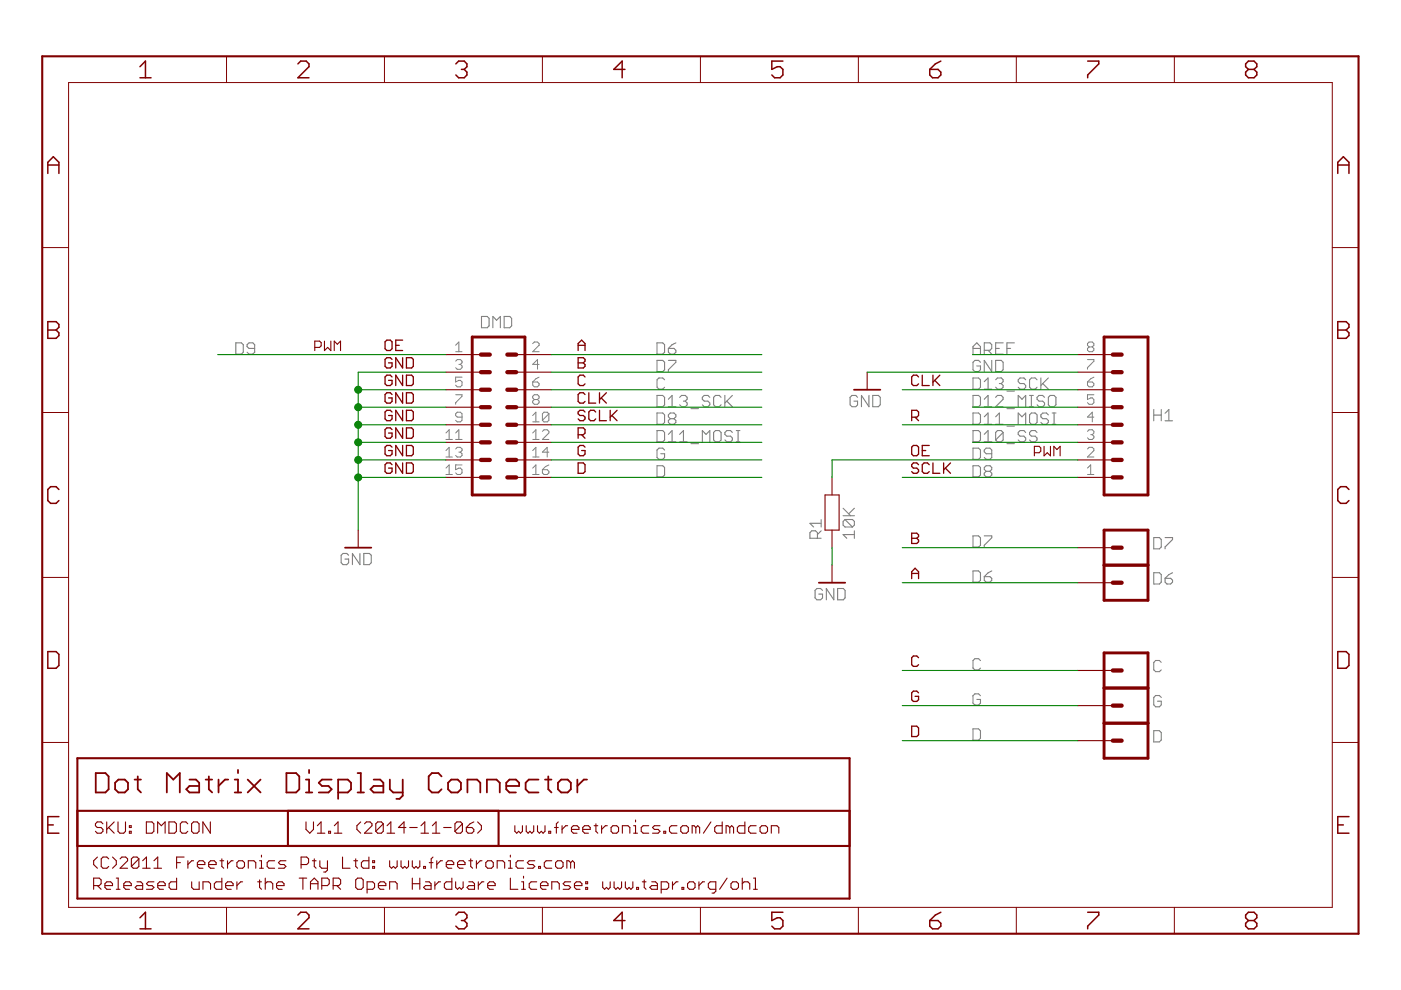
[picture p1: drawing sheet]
<?xml version="1.0" encoding="utf-8"?>
<!DOCTYPE eagle SYSTEM "eagle.dtd">
<eagle version="6.5.0">
<drawing>
<settings>
<setting alwaysvectorfont="yes"/>
<setting verticaltext="up"/>
</settings>
<grid distance="0.1" unitdist="inch" unit="inch" style="lines" multiple="1" display="no" altdistance="0.01" altunitdist="inch" altunit="inch"/>
<schematic xreflabel="%F%N/%S.%C%R" xrefpart="/%S.%C%R">
<libraries>
<library name="freetronics">
<symbols>
<symbol name="GND">
<wire x1="-1.905" y1="0" x2="1.905" y2="0" width="0.254" layer="94"/>
<text x="-2.54" y="-2.54" size="1.778" layer="96">&gt;VALUE</text>
<pin name="GND" x="0" y="2.54" visible="off" length="short" direction="sup" rot="R270"/>
</symbol>
<symbol name="M08">
<wire x1="1.27" y1="-10.16" x2="-5.08" y2="-10.16" width="0.4064" layer="94"/>
<wire x1="-1.27" y1="-2.54" x2="0" y2="-2.54" width="0.6096" layer="94"/>
<wire x1="-1.27" y1="-5.08" x2="0" y2="-5.08" width="0.6096" layer="94"/>
<wire x1="-1.27" y1="-7.62" x2="0" y2="-7.62" width="0.6096" layer="94"/>
<wire x1="-5.08" y1="12.7" x2="-5.08" y2="-10.16" width="0.4064" layer="94"/>
<wire x1="1.27" y1="-10.16" x2="1.27" y2="12.7" width="0.4064" layer="94"/>
<wire x1="-5.08" y1="12.7" x2="1.27" y2="12.7" width="0.4064" layer="94"/>
<wire x1="-1.27" y1="2.54" x2="0" y2="2.54" width="0.6096" layer="94"/>
<wire x1="-1.27" y1="0" x2="0" y2="0" width="0.6096" layer="94"/>
<wire x1="-1.27" y1="5.08" x2="0" y2="5.08" width="0.6096" layer="94"/>
<wire x1="-1.27" y1="7.62" x2="0" y2="7.62" width="0.6096" layer="94"/>
<wire x1="-1.27" y1="10.16" x2="0" y2="10.16" width="0.6096" layer="94"/>
<text x="-5.08" y="-12.7" size="1.778" layer="96">&gt;VALUE</text>
<text x="-5.08" y="13.462" size="1.778" layer="95">&gt;NAME</text>
<pin name="1" x="5.08" y="-7.62" visible="pad" length="middle" direction="pas" swaplevel="1" rot="R180"/>
<pin name="2" x="5.08" y="-5.08" visible="pad" length="middle" direction="pas" swaplevel="1" rot="R180"/>
<pin name="3" x="5.08" y="-2.54" visible="pad" length="middle" direction="pas" swaplevel="1" rot="R180"/>
<pin name="4" x="5.08" y="0" visible="pad" length="middle" direction="pas" swaplevel="1" rot="R180"/>
<pin name="5" x="5.08" y="2.54" visible="pad" length="middle" direction="pas" swaplevel="1" rot="R180"/>
<pin name="6" x="5.08" y="5.08" visible="pad" length="middle" direction="pas" swaplevel="1" rot="R180"/>
<pin name="7" x="5.08" y="7.62" visible="pad" length="middle" direction="pas" swaplevel="1" rot="R180"/>
<pin name="8" x="5.08" y="10.16" visible="pad" length="middle" direction="pas" swaplevel="1" rot="R180"/>
</symbol>
</symbols>
<devicesets>
<deviceset name="GND" prefix="GND">
<gates>
<gate name="1" symbol="GND" x="0" y="0"/>
</gates>
<devices>
<device name="">
<technologies>
<technology name=""/>
</technologies>
</device>
</devices>
</deviceset>
<deviceset name="M08" prefix="JP" uservalue="yes">
<gates>
<gate name="G$1" symbol="M08" x="-2.54" y="0"/>
</gates>
<devices>
<device name="" package="1X08">
<connects>
<connect gate="G$1" pin="1" pad="1"/>
<connect gate="G$1" pin="2" pad="2"/>
<connect gate="G$1" pin="3" pad="3"/>
<connect gate="G$1" pin="4" pad="4"/>
<connect gate="G$1" pin="5" pad="5"/>
<connect gate="G$1" pin="6" pad="6"/>
<connect gate="G$1" pin="7" pad="7"/>
<connect gate="G$1" pin="8" pad="8"/>
</connects>
<technologies>
<technology name=""/>
</technologies>
</device>
<device name="LOCK" package="1X08_LOCK">
<connects>
<connect gate="G$1" pin="1" pad="1"/>
<connect gate="G$1" pin="2" pad="2"/>
<connect gate="G$1" pin="3" pad="3"/>
<connect gate="G$1" pin="4" pad="4"/>
<connect gate="G$1" pin="5" pad="5"/>
<connect gate="G$1" pin="6" pad="6"/>
<connect gate="G$1" pin="7" pad="7"/>
<connect gate="G$1" pin="8" pad="8"/>
</connects>
<technologies>
<technology name=""/>
</technologies>
</device>
<device name="LOCK_LONGPADS" package="1X08_LOCK_LONGPADS">
<connects>
<connect gate="G$1" pin="1" pad="1"/>
<connect gate="G$1" pin="2" pad="2"/>
<connect gate="G$1" pin="3" pad="3"/>
<connect gate="G$1" pin="4" pad="4"/>
<connect gate="G$1" pin="5" pad="5"/>
<connect gate="G$1" pin="6" pad="6"/>
<connect gate="G$1" pin="7" pad="7"/>
<connect gate="G$1" pin="8" pad="8"/>
</connects>
<technologies>
<technology name=""/>
</technologies>
</device>
</devices>
</deviceset>
</devicesets>
</library>
<library name="freetronics-master-v1">
<symbols>
<symbol name="M01">
<wire x1="3.81" y1="-2.54" x2="-2.54" y2="-2.54" width="0.4064" layer="94"/>
<wire x1="1.27" y1="0" x2="2.54" y2="0" width="0.6096" layer="94"/>
<wire x1="-2.54" y1="2.54" x2="-2.54" y2="-2.54" width="0.4064" layer="94"/>
<wire x1="3.81" y1="-2.54" x2="3.81" y2="2.54" width="0.4064" layer="94"/>
<wire x1="-2.54" y1="2.54" x2="3.81" y2="2.54" width="0.4064" layer="94"/>
<text x="-2.54" y="-5.08" size="1.778" layer="96">&gt;VALUE</text>
<text x="-2.54" y="3.302" size="1.778" layer="95">&gt;NAME</text>
<pin name="1" x="7.62" y="0" visible="off" length="middle" direction="pas" swaplevel="1" rot="R180"/>
</symbol>
<symbol name="M2X8">
<wire x1="-1.27" y1="5.08" x2="-2.54" y2="5.08" width="0.6096" layer="94"/>
<wire x1="-1.27" y1="7.62" x2="-2.54" y2="7.62" width="0.6096" layer="94"/>
<wire x1="-1.27" y1="10.16" x2="-2.54" y2="10.16" width="0.6096" layer="94"/>
<wire x1="-3.81" y1="12.7" x2="-3.81" y2="-10.16" width="0.4064" layer="94"/>
<wire x1="-1.27" y1="0" x2="-2.54" y2="0" width="0.6096" layer="94"/>
<wire x1="-1.27" y1="2.54" x2="-2.54" y2="2.54" width="0.6096" layer="94"/>
<wire x1="-1.27" y1="-2.54" x2="-2.54" y2="-2.54" width="0.6096" layer="94"/>
<wire x1="-1.27" y1="-5.08" x2="-2.54" y2="-5.08" width="0.6096" layer="94"/>
<wire x1="-1.27" y1="-7.62" x2="-2.54" y2="-7.62" width="0.6096" layer="94"/>
<wire x1="3.81" y1="-10.16" x2="-3.81" y2="-10.16" width="0.4064" layer="94"/>
<wire x1="1.27" y1="-7.62" x2="2.54" y2="-7.62" width="0.6096" layer="94"/>
<wire x1="3.81" y1="-10.16" x2="3.81" y2="12.7" width="0.4064" layer="94"/>
<wire x1="-3.81" y1="12.7" x2="3.81" y2="12.7" width="0.4064" layer="94"/>
<wire x1="1.27" y1="-2.54" x2="2.54" y2="-2.54" width="0.6096" layer="94"/>
<wire x1="1.27" y1="-5.08" x2="2.54" y2="-5.08" width="0.6096" layer="94"/>
<wire x1="1.27" y1="0" x2="2.54" y2="0" width="0.6096" layer="94"/>
<wire x1="1.27" y1="2.54" x2="2.54" y2="2.54" width="0.6096" layer="94"/>
<wire x1="1.27" y1="5.08" x2="2.54" y2="5.08" width="0.6096" layer="94"/>
<wire x1="1.27" y1="7.62" x2="2.54" y2="7.62" width="0.6096" layer="94"/>
<wire x1="1.27" y1="10.16" x2="2.54" y2="10.16" width="0.6096" layer="94"/>
<text x="-2.54" y="-12.7" size="1.778" layer="96">&gt;VALUE</text>
<text x="-2.54" y="13.97" size="1.778" layer="95">&gt;NAME</text>
<pin name="1" x="-7.62" y="10.16" visible="pad" length="middle" direction="pas" swaplevel="1"/>
<pin name="2" x="7.62" y="10.16" visible="pad" length="middle" direction="pas" swaplevel="1" rot="R180"/>
<pin name="3" x="-7.62" y="7.62" visible="pad" length="middle" direction="pas" swaplevel="1"/>
<pin name="4" x="7.62" y="7.62" visible="pad" length="middle" direction="pas" swaplevel="1" rot="R180"/>
<pin name="5" x="-7.62" y="5.08" visible="pad" length="middle" direction="pas" swaplevel="1"/>
<pin name="6" x="7.62" y="5.08" visible="pad" length="middle" direction="pas" swaplevel="1" rot="R180"/>
<pin name="7" x="-7.62" y="2.54" visible="pad" length="middle" direction="pas" swaplevel="1"/>
<pin name="8" x="7.62" y="2.54" visible="pad" length="middle" direction="pas" swaplevel="1" rot="R180"/>
<pin name="9" x="-7.62" y="0" visible="pad" length="middle" direction="pas" swaplevel="1"/>
<pin name="10" x="7.62" y="0" visible="pad" length="middle" direction="pas" swaplevel="1" rot="R180"/>
<pin name="11" x="-7.62" y="-2.54" visible="pad" length="middle" direction="pas" swaplevel="1"/>
<pin name="12" x="7.62" y="-2.54" visible="pad" length="middle" direction="pas" swaplevel="1" rot="R180"/>
<pin name="13" x="-7.62" y="-5.08" visible="pad" length="middle" direction="pas" swaplevel="1"/>
<pin name="14" x="7.62" y="-5.08" visible="pad" length="middle" direction="pas" swaplevel="1" rot="R180"/>
<pin name="15" x="-7.62" y="-7.62" visible="pad" length="middle" direction="pas" swaplevel="1"/>
<pin name="16" x="7.62" y="-7.62" visible="pad" length="middle" direction="pas" swaplevel="1" rot="R180"/>
</symbol>
</symbols>
<devicesets>
<deviceset name="M01" prefix="JP">
<gates>
<gate name="G$1" symbol="M01" x="0" y="0"/>
</gates>
<devices>
<device name="PTH_LONGPAD" package="1X01_LONGPAD">
<connects>
<connect gate="G$1" pin="1" pad="1"/>
</connects>
<technologies>
<technology name=""/>
</technologies>
</device>
<device name="SMD" package="LUXEON-PAD">
<connects>
<connect gate="G$1" pin="1" pad="P$1"/>
</connects>
<technologies>
<technology name=""/>
</technologies>
</device>
<device name="-SMTSO-256-ET" package="SMTSO-256-ET">
<connects>
<connect gate="G$1" pin="1" pad="P$1"/>
</connects>
<technologies>
<technology name=""/>
</technologies>
</device>
<device name="SMTRA-256-8-6" package="SMTRA-256-8-6">
<connects>
<connect gate="G$1" pin="1" pad="P$1"/>
</connects>
<technologies>
<technology name=""/>
</technologies>
</device>
<device name="SMDNS" package="1X01NS">
<connects>
<connect gate="G$1" pin="1" pad="1"/>
</connects>
<technologies>
<technology name=""/>
</technologies>
</device>
<device name="PTH" package="1X01">
<connects>
<connect gate="G$1" pin="1" pad="1"/>
</connects>
<technologies>
<technology name=""/>
</technologies>
</device>
</devices>
</deviceset>
<deviceset name="M08X2">
<gates>
<gate name="G$1" symbol="M2X8" x="0" y="0"/>
</gates>
<devices>
<device name="STD" package="2X8">
<connects>
<connect gate="G$1" pin="1" pad="1"/>
<connect gate="G$1" pin="10" pad="10"/>
<connect gate="G$1" pin="11" pad="11"/>
<connect gate="G$1" pin="12" pad="12"/>
<connect gate="G$1" pin="13" pad="13"/>
<connect gate="G$1" pin="14" pad="14"/>
<connect gate="G$1" pin="15" pad="15"/>
<connect gate="G$1" pin="16" pad="16"/>
<connect gate="G$1" pin="2" pad="2"/>
<connect gate="G$1" pin="3" pad="3"/>
<connect gate="G$1" pin="4" pad="4"/>
<connect gate="G$1" pin="5" pad="5"/>
<connect gate="G$1" pin="6" pad="6"/>
<connect gate="G$1" pin="7" pad="7"/>
<connect gate="G$1" pin="8" pad="8"/>
<connect gate="G$1" pin="9" pad="9"/>
</connects>
<technologies>
<technology name=""/>
</technologies>
</device>
<device name="SMALLERPADS" package="2X8-SMALLERPADS">
<connects>
<connect gate="G$1" pin="1" pad="1"/>
<connect gate="G$1" pin="10" pad="10"/>
<connect gate="G$1" pin="11" pad="11"/>
<connect gate="G$1" pin="12" pad="12"/>
<connect gate="G$1" pin="13" pad="13"/>
<connect gate="G$1" pin="14" pad="14"/>
<connect gate="G$1" pin="15" pad="15"/>
<connect gate="G$1" pin="16" pad="16"/>
<connect gate="G$1" pin="2" pad="2"/>
<connect gate="G$1" pin="3" pad="3"/>
<connect gate="G$1" pin="4" pad="4"/>
<connect gate="G$1" pin="5" pad="5"/>
<connect gate="G$1" pin="6" pad="6"/>
<connect gate="G$1" pin="7" pad="7"/>
<connect gate="G$1" pin="8" pad="8"/>
<connect gate="G$1" pin="9" pad="9"/>
</connects>
<technologies>
<technology name=""/>
</technologies>
</device>
</devices>
</deviceset>
</devicesets>
</library>
<library name="freetronics-master-v1.1">
<symbols>
<symbol name="RESISTOR">
<wire x1="-2.54" y1="1.016" x2="2.54" y2="1.016" width="0.1524" layer="94"/>
<wire x1="-2.54" y1="-1.016" x2="-2.54" y2="1.016" width="0.1524" layer="94"/>
<wire x1="2.54" y1="-1.016" x2="2.54" y2="1.016" width="0.1524" layer="94"/>
<wire x1="-2.54" y1="-1.016" x2="2.54" y2="-1.016" width="0.1524" layer="94"/>
<text x="-3.81" y="1.4986" size="1.778" layer="95">&gt;NAME</text>
<text x="-3.81" y="-3.302" size="1.778" layer="96">&gt;VALUE</text>
<pin name="2" x="5.08" y="0" visible="off" length="short" direction="pas" swaplevel="1" rot="R180"/>
<pin name="1" x="-5.08" y="0" visible="off" length="short" direction="pas" swaplevel="1"/>
</symbol>
</symbols>
<devicesets>
<deviceset name="RESISTOR" prefix="R" uservalue="yes">
<gates>
<gate name="G$1" symbol="RESISTOR" x="0" y="0"/>
</gates>
<devices>
<device name="1206" package="1206">
<connects>
<connect gate="G$1" pin="1" pad="1"/>
<connect gate="G$1" pin="2" pad="2"/>
</connects>
<technologies>
<technology name=""/>
</technologies>
</device>
<device name="0603" package="0603">
<connects>
<connect gate="G$1" pin="1" pad="1"/>
<connect gate="G$1" pin="2" pad="2"/>
</connects>
<technologies>
<technology name=""/>
</technologies>
</device>
<device name="PTH1" package="AXIAL-0.3">
<connects>
<connect gate="G$1" pin="1" pad="P$1"/>
<connect gate="G$1" pin="2" pad="P$2"/>
</connects>
<technologies>
<technology name=""/>
</technologies>
</device>
<device name="2010" package="R2010">
<connects>
<connect gate="G$1" pin="1" pad="1"/>
<connect gate="G$1" pin="2" pad="2"/>
</connects>
<technologies>
<technology name=""/>
</technologies>
</device>
<device name="0402" package="C0402">
<connects>
<connect gate="G$1" pin="1" pad="1"/>
<connect gate="G$1" pin="2" pad="2"/>
</connects>
<technologies>
<technology name=""/>
</technologies>
</device>
<device name="0805" package="0805">
<connects>
<connect gate="G$1" pin="1" pad="1"/>
<connect gate="G$1" pin="2" pad="2"/>
</connects>
<technologies>
<technology name=""/>
</technologies>
</device>
<device name="0805-LARGE" package="0805-LARGE">
<connects>
<connect gate="G$1" pin="1" pad="1"/>
<connect gate="G$1" pin="2" pad="2"/>
</connects>
<technologies>
<technology name=""/>
</technologies>
</device>
</devices>
</deviceset>
</devicesets>
</library>
</libraries>
<attributes>
</attributes>
<variantdefs>
</variantdefs>
<classes>
<class number="0" name="default" width="0" drill="0">
</class>
</classes>
<parts>
<part name="D7" library="freetronics-master-v1" deviceset="M01" device="PTH"/>
<part name="DMD" library="freetronics-master-v1" deviceset="M08X2" device="SMALLERPADS" value="M08X2"/>
<part name="H1" library="freetronics" deviceset="M08" device="" value="Digital_8_13"/>
<part name="GND2" library="freetronics" deviceset="GND" device=""/>
<part name="D6" library="freetronics-master-v1" deviceset="M01" device="PTH"/>
<part name="GND1" library="freetronics" deviceset="GND" device=""/>
<part name="C" library="freetronics-master-v1" deviceset="M01" device="PTH"/>
<part name="G" library="freetronics-master-v1" deviceset="M01" device="PTH"/>
<part name="D" library="freetronics-master-v1" deviceset="M01" device="PTH"/>
<part name="R1" library="freetronics-master-v1.1" deviceset="RESISTOR" device="0805" value="10K"/>
<part name="GND3" library="freetronics" deviceset="GND" device=""/>
</parts>
<sheets>
<sheet>
<plain>
<text x="7.62" y="20.32" size="3.048" layer="94">Dot Matrix Display Connector</text>
<text x="38.1" y="14.478" size="1.778" layer="94">V1.1 (2014-11-06)</text>
<text x="7.62" y="14.478" size="1.778" layer="94">SKU: DMDCON</text>
<text x="7.366" y="9.398" size="1.778" layer="94">(C)2011 Freetronics Pty Ltd: www.freetronics.com</text>
<text x="7.366" y="6.35" size="1.778" layer="94">Released under the TAPR Open Hardware License: www.tapr.org/ohl</text>
<text x="68.326" y="14.478" size="1.778" layer="94">www.freetronics.com/dmdcon</text>
<text x="49.53" y="84.328" size="1.6764" layer="94" ratio="10">OE</text>
<text x="49.53" y="81.788" size="1.6764" layer="94" ratio="10">GND</text>
<text x="49.53" y="79.248" size="1.6764" layer="94" ratio="10">GND</text>
<text x="49.53" y="76.708" size="1.6764" layer="94" ratio="10">GND</text>
<text x="49.53" y="74.168" size="1.6764" layer="94" ratio="10">GND</text>
<text x="49.53" y="71.628" size="1.6764" layer="94" ratio="10">GND</text>
<text x="49.53" y="69.088" size="1.6764" layer="94" ratio="10">GND</text>
<text x="49.53" y="66.548" size="1.6764" layer="94" ratio="10">GND</text>
<text x="77.47" y="84.328" size="1.6764" layer="94" ratio="10">A</text>
<text x="77.47" y="81.788" size="1.6764" layer="94" ratio="10">B</text>
<text x="77.47" y="76.708" size="1.6764" layer="94" ratio="10">CLK</text>
<text x="77.47" y="74.168" size="1.6764" layer="94" ratio="10">SCLK</text>
<text x="77.47" y="71.628" size="1.6764" layer="94" ratio="10">R</text>
<text x="143.51" y="69.088" size="1.524" layer="94" ratio="10">PWM</text>
<text x="125.73" y="69.088" size="1.6764" layer="94" ratio="10">OE</text>
<text x="125.73" y="51.308" size="1.6764" layer="94" ratio="10">A</text>
<text x="125.73" y="56.388" size="1.6764" layer="94" ratio="10">B</text>
<text x="125.73" y="79.248" size="1.6764" layer="94" ratio="10">CLK</text>
<text x="125.73" y="66.548" size="1.6764" layer="94" ratio="10">SCLK</text>
<text x="125.73" y="74.168" size="1.6764" layer="94" ratio="10">R</text>
<text x="39.37" y="84.328" size="1.524" layer="94" ratio="10">PWM</text>
<text x="77.47" y="79.248" size="1.6764" layer="94" ratio="10">C</text>
<text x="77.47" y="69.088" size="1.6764" layer="94" ratio="10">G</text>
<text x="77.47" y="66.548" size="1.6764" layer="94" ratio="10">D</text>
<text x="125.73" y="38.608" size="1.6764" layer="94" ratio="10">C</text>
<text x="125.73" y="33.528" size="1.6764" layer="94" ratio="10">G</text>
<text x="125.73" y="28.448" size="1.6764" layer="94" ratio="10">D</text>
<frame x1="0" y1="0" x2="190.5" y2="127" columns="8" rows="5" layer="94"/>
<frame x1="5.08" y1="12.7" x2="116.84" y2="25.4" columns="0" rows="0" layer="94" border-left="no" border-top="no" border-right="no" border-bottom="no"/>
<frame x1="35.56" y1="12.7" x2="66.04" y2="17.78" columns="8" rows="5" layer="94"/>
<frame x1="5.08" y1="5.08" x2="116.84" y2="17.78" columns="0" rows="0" layer="94" border-left="no" border-top="no" border-right="no" border-bottom="no"/>
</plain>
<instances>
<instance part="D7" gate="G$1" x="157.48" y="55.88" smashed="yes" rot="R180">
<attribute name="NAME" x="160.782" y="55.626" size="1.778" layer="95"/>
</instance>
<instance part="DMD" gate="G$1" x="66.04" y="73.66" smashed="yes">
<attribute name="NAME" x="63.5" y="87.63" size="1.778" layer="95"/>
</instance>
<instance part="H1" gate="G$1" x="154.94" y="73.66" smashed="yes" rot="MR0">
<attribute name="NAME" x="160.782" y="75.946" size="1.778" layer="95" rot="MR180"/>
</instance>
<instance part="GND2" gate="1" x="45.72" y="55.88"/>
<instance part="D6" gate="G$1" x="157.48" y="50.8" smashed="yes" rot="R180">
<attribute name="NAME" x="160.782" y="50.546" size="1.778" layer="95"/>
</instance>
<instance part="GND1" gate="1" x="119.38" y="78.74"/>
<instance part="C" gate="G$1" x="157.48" y="38.1" smashed="yes" rot="R180">
<attribute name="NAME" x="160.782" y="37.846" size="1.778" layer="95"/>
</instance>
<instance part="G" gate="G$1" x="157.48" y="33.02" smashed="yes" rot="R180">
<attribute name="NAME" x="160.782" y="32.766" size="1.778" layer="95"/>
</instance>
<instance part="D" gate="G$1" x="157.48" y="27.94" smashed="yes" rot="R180">
<attribute name="NAME" x="160.782" y="27.686" size="1.778" layer="95"/>
</instance>
<instance part="R1" gate="G$1" x="114.3" y="60.96" rot="R90"/>
<instance part="GND3" gate="1" x="114.3" y="50.8"/>
</instances>
<busses>
</busses>
<nets>
<net name="GND" class="0">
<segment>
<wire x1="119.38" y1="81.28" x2="149.86" y2="81.28" width="0.1524" layer="91"/>
<label x="134.62" y="81.28" size="1.778" layer="95"/>
<pinref part="H1" gate="G$1" pin="7"/>
<pinref part="GND1" gate="1" pin="GND"/>
</segment>
<segment>
<wire x1="58.42" y1="81.28" x2="45.72" y2="81.28" width="0.1524" layer="91"/>
<wire x1="45.72" y1="81.28" x2="45.72" y2="78.74" width="0.1524" layer="91"/>
<wire x1="45.72" y1="78.74" x2="45.72" y2="76.2" width="0.1524" layer="91"/>
<wire x1="45.72" y1="76.2" x2="45.72" y2="73.66" width="0.1524" layer="91"/>
<wire x1="45.72" y1="73.66" x2="45.72" y2="71.12" width="0.1524" layer="91"/>
<wire x1="45.72" y1="71.12" x2="45.72" y2="68.58" width="0.1524" layer="91"/>
<wire x1="45.72" y1="68.58" x2="45.72" y2="66.04" width="0.1524" layer="91"/>
<wire x1="45.72" y1="66.04" x2="45.72" y2="58.42" width="0.1524" layer="91"/>
<wire x1="58.42" y1="78.74" x2="45.72" y2="78.74" width="0.1524" layer="91"/>
<wire x1="58.42" y1="76.2" x2="45.72" y2="76.2" width="0.1524" layer="91"/>
<wire x1="58.42" y1="73.66" x2="45.72" y2="73.66" width="0.1524" layer="91"/>
<wire x1="58.42" y1="71.12" x2="45.72" y2="71.12" width="0.1524" layer="91"/>
<wire x1="58.42" y1="68.58" x2="45.72" y2="68.58" width="0.1524" layer="91"/>
<wire x1="58.42" y1="66.04" x2="45.72" y2="66.04" width="0.1524" layer="91"/>
<junction x="45.72" y="78.74"/>
<junction x="45.72" y="76.2"/>
<junction x="45.72" y="73.66"/>
<junction x="45.72" y="71.12"/>
<junction x="45.72" y="68.58"/>
<junction x="45.72" y="66.04"/>
<pinref part="DMD" gate="G$1" pin="3"/>
<pinref part="DMD" gate="G$1" pin="5"/>
<pinref part="DMD" gate="G$1" pin="7"/>
<pinref part="DMD" gate="G$1" pin="9"/>
<pinref part="DMD" gate="G$1" pin="11"/>
<pinref part="DMD" gate="G$1" pin="13"/>
<pinref part="DMD" gate="G$1" pin="15"/>
<pinref part="GND2" gate="1" pin="GND"/>
</segment>
<segment>
<pinref part="R1" gate="G$1" pin="1"/>
<wire x1="114.3" y1="55.88" x2="114.3" y2="53.34" width="0.1524" layer="91"/>
<pinref part="GND3" gate="1" pin="GND"/>
</segment>
</net>
<net name="AREF" class="0">
<segment>
<wire x1="134.62" y1="83.82" x2="149.86" y2="83.82" width="0.1524" layer="91"/>
<label x="134.62" y="83.82" size="1.778" layer="95"/>
<pinref part="H1" gate="G$1" pin="8"/>
</segment>
</net>
<net name="D13_SCK" class="0">
<segment>
<wire x1="124.46" y1="78.74" x2="149.86" y2="78.74" width="0.1524" layer="91"/>
<label x="134.62" y="78.74" size="1.778" layer="95"/>
<pinref part="H1" gate="G$1" pin="6"/>
</segment>
<segment>
<wire x1="73.66" y1="76.2" x2="104.14" y2="76.2" width="0.1524" layer="91"/>
<label x="88.9" y="76.2" size="1.778" layer="95"/>
<pinref part="DMD" gate="G$1" pin="8"/>
</segment>
</net>
<net name="D12_MISO" class="0">
<segment>
<wire x1="134.62" y1="76.2" x2="149.86" y2="76.2" width="0.1524" layer="91"/>
<label x="134.62" y="76.2" size="1.778" layer="95"/>
<pinref part="H1" gate="G$1" pin="5"/>
</segment>
</net>
<net name="D11_MOSI" class="0">
<segment>
<wire x1="149.86" y1="73.66" x2="124.46" y2="73.66" width="0.1524" layer="91"/>
<label x="134.62" y="73.66" size="1.778" layer="95"/>
<pinref part="H1" gate="G$1" pin="4"/>
</segment>
<segment>
<wire x1="73.66" y1="71.12" x2="104.14" y2="71.12" width="0.1524" layer="91"/>
<label x="88.9" y="71.12" size="1.778" layer="95"/>
<pinref part="DMD" gate="G$1" pin="12"/>
</segment>
</net>
<net name="D10_SS" class="0">
<segment>
<wire x1="134.62" y1="71.12" x2="149.86" y2="71.12" width="0.1524" layer="91"/>
<label x="134.62" y="71.12" size="1.778" layer="95"/>
<pinref part="H1" gate="G$1" pin="3"/>
</segment>
</net>
<net name="D9" class="0">
<segment>
<wire x1="114.3" y1="68.58" x2="149.86" y2="68.58" width="0.1524" layer="91"/>
<label x="134.62" y="68.58" size="1.778" layer="95"/>
<pinref part="H1" gate="G$1" pin="2"/>
<pinref part="R1" gate="G$1" pin="2"/>
<wire x1="114.3" y1="68.58" x2="114.3" y2="66.04" width="0.1524" layer="91"/>
</segment>
<segment>
<wire x1="58.42" y1="83.82" x2="25.4" y2="83.82" width="0.1524" layer="91"/>
<label x="27.94" y="83.82" size="1.778" layer="95"/>
<pinref part="DMD" gate="G$1" pin="1"/>
</segment>
</net>
<net name="D8" class="0">
<segment>
<wire x1="124.46" y1="66.04" x2="149.86" y2="66.04" width="0.1524" layer="91"/>
<label x="134.62" y="66.04" size="1.778" layer="95"/>
<pinref part="H1" gate="G$1" pin="1"/>
</segment>
<segment>
<wire x1="73.66" y1="73.66" x2="104.14" y2="73.66" width="0.1524" layer="91"/>
<label x="88.9" y="73.66" size="1.778" layer="95"/>
<pinref part="DMD" gate="G$1" pin="10"/>
</segment>
</net>
<net name="D7" class="0">
<segment>
<wire x1="149.86" y1="55.88" x2="124.46" y2="55.88" width="0.1524" layer="91"/>
<label x="134.62" y="55.88" size="1.778" layer="95"/>
<pinref part="D7" gate="G$1" pin="1"/>
</segment>
<segment>
<wire x1="73.66" y1="81.28" x2="104.14" y2="81.28" width="0.1524" layer="91"/>
<label x="88.9" y="81.28" size="1.778" layer="95"/>
<pinref part="DMD" gate="G$1" pin="4"/>
</segment>
</net>
<net name="D6" class="0">
<segment>
<wire x1="149.86" y1="50.8" x2="124.46" y2="50.8" width="0.1524" layer="91"/>
<label x="134.62" y="50.8" size="1.778" layer="95"/>
<pinref part="D6" gate="G$1" pin="1"/>
</segment>
<segment>
<wire x1="73.66" y1="83.82" x2="104.14" y2="83.82" width="0.1524" layer="91"/>
<label x="88.9" y="83.82" size="1.778" layer="95"/>
<pinref part="DMD" gate="G$1" pin="2"/>
</segment>
</net>
<net name="G" class="0">
<segment>
<wire x1="73.66" y1="68.58" x2="104.14" y2="68.58" width="0.1524" layer="91"/>
<label x="88.9" y="68.58" size="1.778" layer="95"/>
<pinref part="DMD" gate="G$1" pin="14"/>
</segment>
<segment>
<wire x1="149.86" y1="33.02" x2="124.46" y2="33.02" width="0.1524" layer="91"/>
<label x="134.62" y="33.02" size="1.778" layer="95"/>
<pinref part="G" gate="G$1" pin="1"/>
</segment>
</net>
<net name="D" class="0">
<segment>
<wire x1="73.66" y1="66.04" x2="104.14" y2="66.04" width="0.1524" layer="91"/>
<label x="88.9" y="66.04" size="1.778" layer="95"/>
<pinref part="DMD" gate="G$1" pin="16"/>
</segment>
<segment>
<wire x1="149.86" y1="27.94" x2="124.46" y2="27.94" width="0.1524" layer="91"/>
<label x="134.62" y="27.94" size="1.778" layer="95"/>
<pinref part="D" gate="G$1" pin="1"/>
</segment>
</net>
<net name="C" class="0">
<segment>
<wire x1="73.66" y1="78.74" x2="104.14" y2="78.74" width="0.1524" layer="91"/>
<label x="88.9" y="78.74" size="1.778" layer="95"/>
<pinref part="DMD" gate="G$1" pin="6"/>
</segment>
<segment>
<wire x1="149.86" y1="38.1" x2="124.46" y2="38.1" width="0.1524" layer="91"/>
<label x="134.62" y="38.1" size="1.778" layer="95"/>
<pinref part="C" gate="G$1" pin="1"/>
</segment>
</net>
</nets>
</sheet>
</sheets>
<errors>
<approved hash="106,1,149.86,83.82,AREF,,,,,"/>
<approved hash="106,1,149.86,71.12,D10_SS,,,,,"/>
<approved hash="106,1,149.86,76.2,D12_MISO,,,,,"/>
</errors>
</schematic>
</drawing>
</eagle>
